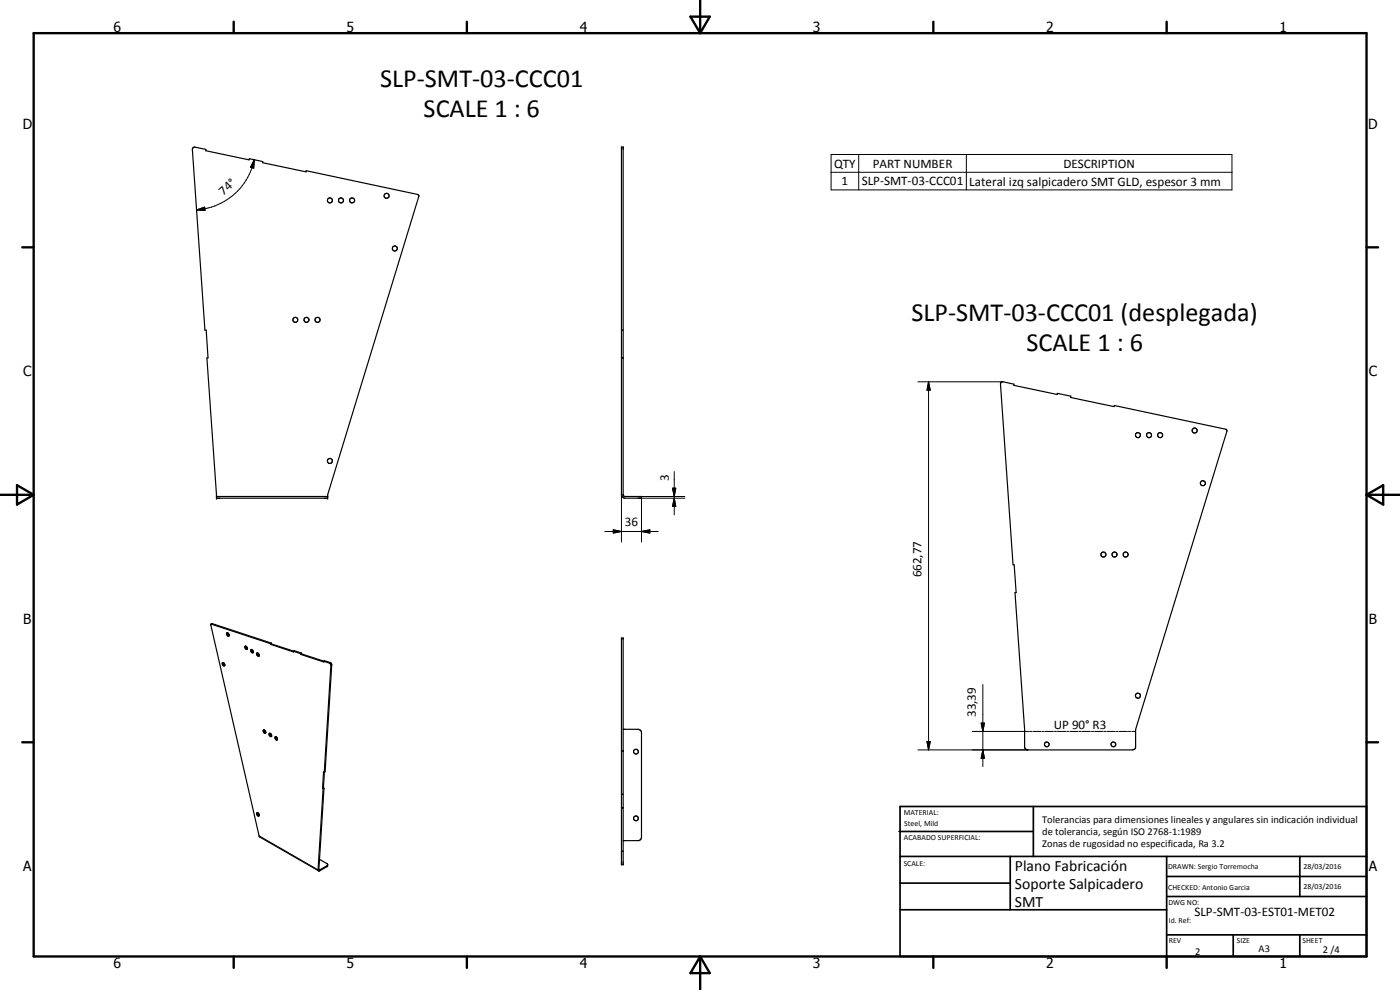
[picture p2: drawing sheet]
<svg xmlns="http://www.w3.org/2000/svg" width="420mm" height="297mm" viewBox="0 0 420 297" stroke-linecap="round" stroke-linejoin="round" font-family="sans-serif">
<g fill="none" stroke="#000" stroke-width=".35">
<path d="M57.9 44.4l.5-.3 3.4 .7-.1 .4 13 2.8 .1-.4 4.1 .9-.1 .3 13.1 2.8v-.4l33.4 7.1 .4 .4-27.4 89.8v1h-33.3l-2.9-42.1h.3l-.5-8.3h-.4l-3.8-54.3zM186.5 99.1h.5M186.5 107.4h.5M300.4 114.8l.6-.2 3.3 .7-.1 .3 13.1 2.8v-.4l4.1 .9-.1 .4 13 2.7 .1-.3 33.4 7.1 .4 .3-27.4 89.8v5.3l-.5 .7-31.8 .1-.8-.3-.2-.5v-5.3l-2.9-41.1h.4l-.6-8.3h-.4l-3.7-54.2zM65 149h33.3M186.5 148.5l.3 .6 .7 .4h5v-.5h-5l-.5-.5M186.5 148.5h.5M186.5 148.5v-104.4h.5v104.4M63.3 187.3l14.5 63.7 17.8 10.3M63.3 187.3l.4-.2 17.7 5.9M63.3 187.3l17.9 5.8M67 198.8v.5l.5 .3"/>
<path d="M67 198.8a.49 .49 0 0 0-.2 .7 .49 .49 0 0 0 .7 .1M67 198.8l.3 .3 .2 .5M68.3 189.9h-.2a.64 .64 0 0 0 .5 1l.2-.1M68.3 189.9l.1 .6 .4 .2M68.3 189.9l.5 .5v.4M73.7 193.8a.55 .55 0 0 0-.1 .7 .55 .55 0 0 0 .6 .3v-.1M73.7 193.8l.4 .3 .1 .6M73.7 193.8l.1 .5 .4 .4M75.5 194.9a.51 .51 0 0 0-.2 .7 .51 .51 0 0 0 .7 .1M75.5 194.9l.4 .3 .1 .5M75.5 194.9l.2 .6 .3 .2M77.3 195.9h-.1a.61 .61 0 0 0-.1 .7 .61 .61 0 0 0 .7 .2"/>
<path d="M77.3 195.9l.5 .4v.5M77.3 195.9l.1 .6 .4 .3M81.2 193.1v.2M81.2 193.3l6.9 2.3v-.2M81.4 193l.1 .2M81.4 193l-.2 .1M81.5 193.2l-.3 .1M81.5 193.2l6.6 2.2M88.1 195.4l.2-.2 2.2 .8M88.1 195.4l2.1 .7M90.2 196.3l7 2.3-.1-.2M90.2 196.1v.2"/>
<path d="M90.5 196v.2M90.5 196l-.3 .1M90.5 196.2l-.3 .1M90.5 196.2l6.7 2.2M97.1 198.4l.3-.2 1.7 .6 .5 .7-2 32.1h-.5l-.3 4.9M97.1 198.4l1.9 .6 .3 .6-2.2 36.8M186.5 191.4h.5v68.1h-.5zM79 219.2l.2-.2a.56 .56 0 0 1 .5 .4 .56 .56 0 0 1-.2 .6l-.3-.2zM79.3 219v.5l.4 .4M187 218.8h4.5l.8 .4 .2 .6v31.4l-.2 .6-.8 .4h-4.5M81 220a.51 .51 0 0 0-.2 .7 .51 .51 0 0 0 .7 .2M81 220l.1 .5 .4 .4"/>
<path d="M81 220l.5 .4v.5M82.8 221h-.1a.55 .55 0 0 0-.1 .7 .55 .55 0 0 0 .7 .2M82.8 221l.3 .3 .2 .6M82.8 221v.5l.5 .4M96.8 236.5l.2 .1M97 236.6l-1.5 24.4M97.1 236.4l-.3 .1M97.1 236.4l.1 .1M97.2 236.5l-.2 .1M97.2 236.5l-1.5 24.3M186.5 238.3h.5M186.5 225.3h.5"/>
<path d="M77 244a.51 .51 0 0 1 .7 .2 .51 .51 0 0 1-.2 .7l-.3-.3zM77.3 243.8l.1 .6 .4 .3M95.9 257.9l2.3 1.3 .1 .6-2.3 1.5h-.4M98.3 259.5l-2.3 1.5-.3-.2M186.5 255.4h.5M186.5 242.4h.5M95.5 261l.1 .3M95.7 260.8l-.2 .2"/>
<circle cx="116" cy="58.7" r=".75"/>
<circle cx="99" cy="60.1" r=".75"/>
<circle cx="102.3" cy="60.1" r=".74"/>
<circle cx="105.7" cy="60.1" r=".76"/>
<circle cx="118.5" cy="74.6" r=".75"/>
<circle cx="88.6" cy="96" r=".74"/>
<circle cx="92" cy="96" r=".75"/>
<circle cx="95.3" cy="95.9" r=".76"/>
<circle cx="99" cy="138.3" r=".74"/>
<circle cx="341.5" cy="130.6" r=".75"/>
<circle cx="344.8" cy="130.5" r=".76"/>
<circle cx="348.2" cy="130.6" r=".76"/>
<circle cx="358.5" cy="129.2" r=".76"/>
<circle cx="361" cy="145" r=".75"/>
<circle cx="331.2" cy="166.4" r=".77"/>
<circle cx="334.5" cy="166.4" r=".76"/>
<circle cx="337.8" cy="166.4" r=".77"/>
<circle cx="341.5" cy="208.7" r=".75"/>
<circle cx="190.9" cy="225.5" r=".72"/>
<circle cx="314.1" cy="223.3" r=".71"/>
<circle cx="334.2" cy="223.3" r=".71"/>
<circle cx="190.9" cy="245.5" r=".7"/>
</g>
<g fill="none" stroke="#000" stroke-width=".3">
<path d="M76.3 47.9l-.2 2.6-.9-.3zM76.3 47.9a18.9 18.9 0 0 1-17.3 15.1M249.4 46.4h120.3v10.6h-120.3zM249.4 51.7h120.3M257.7 46.4v10.6M290 46.4v10.6M59 63l2.4-.9 .1 1.1zM275.5 114.6h25.4M278.7 114.6l.5 2.5h-1zM278.7 114.6v110.4M181.5 159.5h16M184.1 159l2.4 .5-2.4 .4z"/>
<path d="M186.5 148.5v14.1M191.5 149.5h14M191.5 149h14M192.5 159.5l2.5-.5v.9zM192.5 149.5v13.1M201.8 146.5h1l-.5 2.5zM202.3 149.5l.5 2.4h-1zM202.3 141.5v13M63.7 187.1l-.3 .2M99.1 198.8l-.2 .2M99.6 199.5l-.3 .1M291.8 219.5h16.9"/>
<path d="M294.5 217h.9l-.4 2.5zM295 205.4v24.6M309 219.5h.7M310 219.5h2.5M312.7 219.5h.6M313.6 219.5h2.5M316.4 219.5h.7M317.4 219.5h2.4M320.2 219.5h.5M321.1 219.5h2.4M323.8 219.5h.7M324.8 219.5h2.4"/>
<path d="M327.6 219.5h.6M328.5 219.5h2.5M331.2 219.5h.7M332.2 219.5h2.5M335 219.5h.6M335.9 219.5h2.5M338.7 219.5h.6M339.6 219.5h1.2M275.5 225h33M278.2 222.5h1l-.5 2.5zM295 225l.4 2.5h-.9zM77.8 250.8l17.7 10.2"/>
<path d="M98.1 259.8v.3M95.7 260.8l.3 .5"/>
</g>
<g fill="#000">
<circle cx="65" cy="149" r=".18"/>
<circle cx="65" cy="149.5" r=".18"/>
<circle cx="98.3" cy="149" r=".18"/>
<circle cx="98.3" cy="149.5" r=".18"/>
</g>
<g fill="none" stroke="#000" stroke-width=".71">
<path d="M10.1 9.9h400v277.1h-400zM70.1 6.5v3.4M140.1 6.5v3.4M207.2 5h5.8l-2.9 4.9zM210.1 0v9.9M280.1 6.5v3.4M350.1 6.5v3.4M6.7 74.2h3.4M410.1 74.2h3.5M.1 148.5h10M5.1 145.6l5 2.9-5 2.9zM410.1 148.5h10"/>
<path d="M410.1 148.5l5-2.9v5.8zM6.7 222.7h3.4M410.1 222.7h3.5M70.1 287v3.4M140.1 287v3.4M210.1 287v10M210.1 287l2.9 5h-5.8zM280.1 287v3.4M350.1 287v3.4"/>
</g>
<g fill="none" stroke="#000" stroke-width=".51">
<path d="M269.8 249.5h40.3M270.1 242h140v45h-140zM270.1 257h140M303.2 257v16M310.1 242v15M350.1 257v30M390.1 257v12M270.1 265h33.1M270.1 273h80M350.1 269h60M350.1 263h60M350.1 280.5h60"/>
<path d="M370.1 280.5v6.5M390.1 280.5v6.5"/>
</g>
<path d="M76.3 47.9l-.2 2.6-.9-.3zM59 63l2.4-.9 .1 1.1zM278.7 114.6l.5 2.5h-1zM184.1 159l2.4 .5-2.4 .4zM192.5 159.5l2.5-.5v.9zM201.8 146.5h1l-.5 2.5zM202.3 149.5l.5 2.4h-1zM294.5 217h.9l-.4 2.5zM278.2 222.5h1l-.5 2.5zM295 225l.4 2.5h-.9z" fill="#000"/>
<g font-size="7.9">
<text x="114.1" y="26.2">SLP-SMT-03-CCC01</text>
<text x="127.1" y="35.1">SCALE 1 : 6</text>
<text x="273.5" y="96.4">SLP-SMT-03-CCC01 (desplegada)</text>
<text x="308" y="105.4">SCALE 1 : 6</text>
</g>
<g font-size="4.7">
<text x="304.6" y="261.2">Plano Fabricación</text>
<text x="304.6" y="266.6">Soporte Salpicadero</text>
<text x="304.6" y="272">SMT</text>
</g>
<g font-size="4.2">
<text x="34" y="9.6">6</text>
<text x="104" y="9.6">5</text>
<text x="174" y="9.6">4</text>
<text x="244" y="9.6">3</text>
<text x="314" y="9.6">2</text>
<text x="384" y="9.6">1</text>
<text x="6.8" y="38.7">D</text>
<text x="410.6" y="38.7">D</text>
<text x="7" y="112.9">C</text>
<text x="410.8" y="112.9">C</text>
<text x="7" y="187.1">B</text>
<text x="410.8" y="187.1">B</text>
<text x="7" y="261.4">A</text>
<text x="410.8" y="261.4">A</text>
<text x="34" y="290.4">6</text>
<text x="104" y="290.4">5</text>
<text x="174" y="290.4">4</text>
<text x="244" y="290.4">3</text>
<text x="314" y="290.4">2</text>
<text x="384" y="290.4">1</text>
</g>
<g font-size="3.9">
<text x="250.3" y="50.3">QTY</text>
<text x="261.9" y="50.3">PART NUMBER</text>
<text x="319.1" y="50.3">DESCRIPTION</text>
<text x="67" y="58.8" transform="rotate(-41 67 58.8)">74°</text>
<text x="252.6" y="55.6">1</text>
<text x="258.6" y="55.6">SLP-SMT-03-CCC01</text>
<text x="290.9" y="55.7">Lateral izq salpicadero SMT GLD, espesor 3 mm</text>
<text x="200.8" y="144.3" transform="rotate(-90 200.8 144.3)">3</text>
<text x="187.6" y="157.9">36</text>
<text x="276.6" y="173.3" transform="rotate(-90 276.6 173.3)">662,77</text>
<text x="292.9" y="215.1" transform="rotate(-90 292.9 215.1)">33,39</text>
<text x="316.3" y="218.7">UP 90° R3</text>
<text x="358.5" y="275">SLP-SMT-03-EST01-MET02</text>
</g>
<g font-size="3.1">
<text x="312.7" y="246.8">Tolerancias para dimensiones lineales y angulares sin indicación individual</text>
<text x="312.7" y="250.4">de tolerancia, según ISO 2768-1:1989</text>
<text x="312.7" y="254">Zonas de rugosidad no especificada, Ra 3.2</text>
<text x="358.7" y="286.5">2</text>
<text x="377.7" y="285.6">A3</text>
<text x="397" y="285.9">2 /4</text>
</g>
<g font-size="2.4">
<text x="271.2" y="244.4">MATERIAL:</text>
<text x="271.3" y="252">ACABADO SUPERFICIAL:</text>
<text x="271.4" y="247.9">Steel, Mild</text>
<text x="271.2" y="259.7">SCALE:</text>
<text x="350.6" y="260.8">DRAWN: Sergio Torremocha</text>
<text x="391.2" y="260.6">28/03/2016</text>
<text x="350.6" y="267">CHECKED: Antonio Garcia</text>
<text x="391.2" y="266.7">28/03/2016</text>
<text x="350.6" y="271.4">DWG NO:</text>
<text x="350.8" y="276.9">Id. Ref:</text>
<text x="350.8" y="282.8">REV</text>
<text x="371.2" y="282.9">SIZE</text>
<text x="390.9" y="282.9">SHEET</text>
</g>
</svg>
